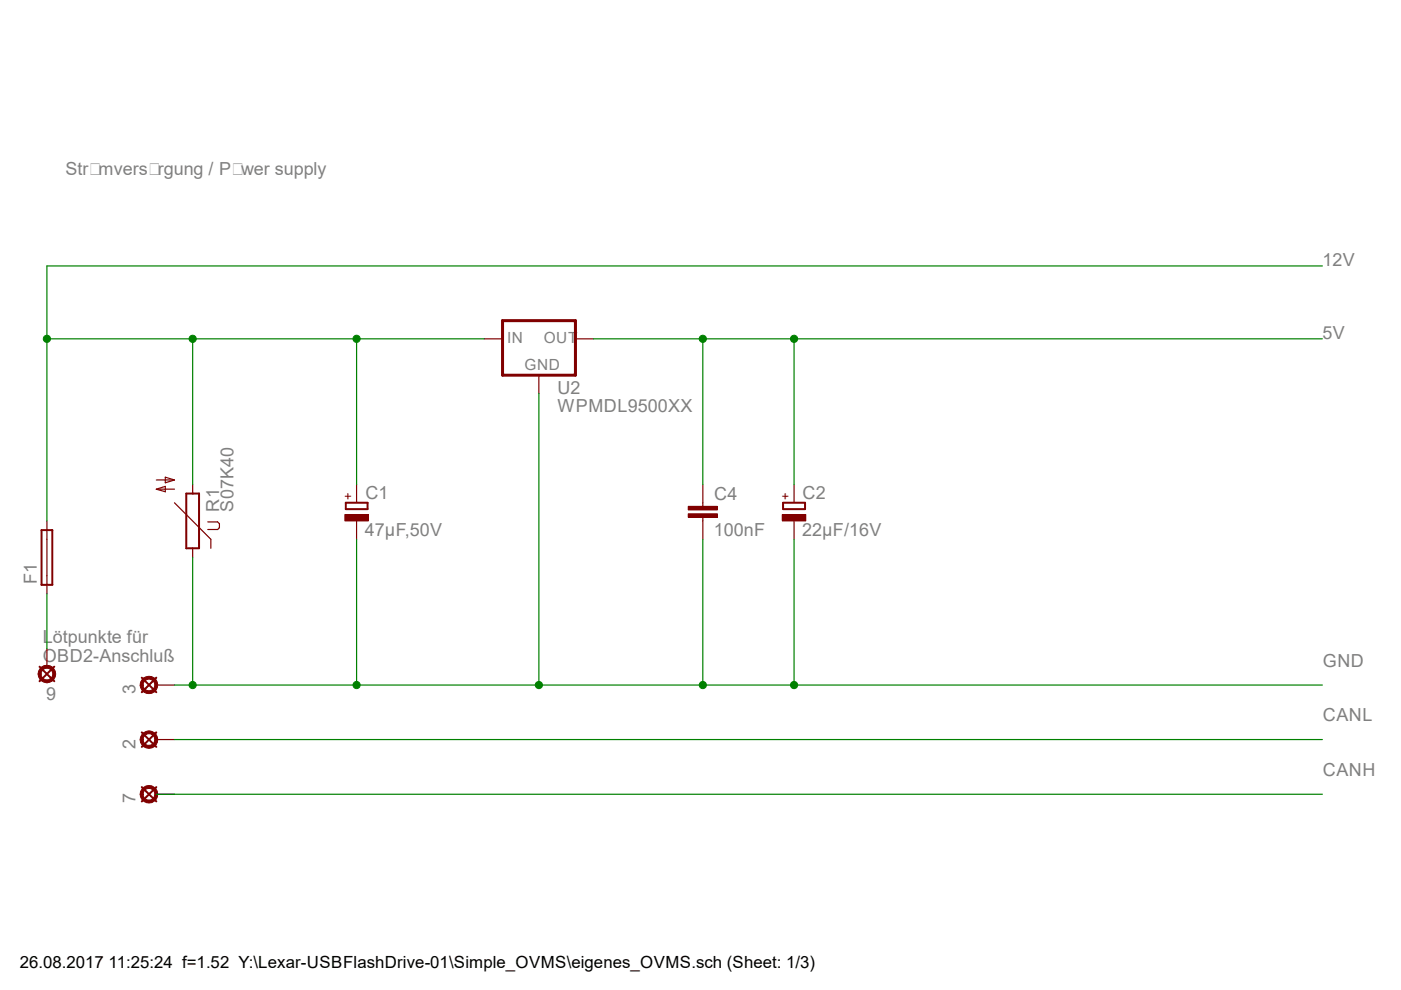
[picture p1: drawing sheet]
<svg xmlns="http://www.w3.org/2000/svg" width="297mm" height="210mm" viewBox="0 0 297 210" stroke-linecap="round" stroke-linejoin="round" font-family="sans-serif">
<path d="M8.8 112.4h2.3v11.6h-2.3zM73.3 106.6h4.6v1.3h-4.6z" fill="none" stroke="#800000" stroke-width=".42"/>
<path d="M9.9 110.4v15.5" fill="none" stroke="#800000" stroke-width=".25"/>
<path d="M73.1 109.1h5v1.3h-5z" fill-rule="evenodd" fill="#800000"/>
<path d="M73.1 109.1h5v1.3h-5z" fill="none" stroke="#800000" stroke-width=".21"/>
<path d="M75.6 102.7v3.9M75.6 110.4v3.9" fill="none" stroke="#800000" stroke-width=".25"/>
<path d="M166 106.6h4.7v1.3h-4.7z" fill="none" stroke="#800000" stroke-width=".42"/>
<path d="M165.9 109.1h5v1.3h-5z" fill-rule="evenodd" fill="#800000"/>
<path d="M165.9 109.1h5v1.3h-5z" fill="none" stroke="#800000" stroke-width=".21"/>
<path d="M149 106.6v.8M149 109.7v.7M168.4 102.7v3.9M168.4 110.4v3.9" fill="none" stroke="#800000" stroke-width=".25"/>
<path d="M145.9 108.9h6.2v.8h-6.2z" fill-rule="evenodd" fill="#800000"/>
<path d="M145.9 108.9h6.2v.8h-6.2z" fill="none" stroke="#800000" stroke-width=".21"/>
<path d="M145.9 107.4h6.2v.7h-6.2z" fill-rule="evenodd" fill="#800000"/>
<path d="M145.9 107.4h6.2v.7h-6.2z" fill="none" stroke="#800000" stroke-width=".21"/>
<path d="M33.1 101.8h3.9M33.1 103.7l1.9-.6v1.2zM33.1 103.7h3.9M35 101.2l2 .6-2 .6zM37 106.6l7.7 7.7v1.9M40.8 102.7v1.9M40.8 116.2v2M44.1 110.7h2l.4 .3v.9l-.4 .4h-2M149 102.7v3.9M149 110.4v3.9" fill="none" stroke="#800000" stroke-width=".25"/>
<path d="M39.5 104.6h2.7v11.6h-2.7zM30.1 143.7l3 3.1M33.1 143.7l-3 3.1" fill="none" stroke="#800000" stroke-width=".42"/>
<path d="M30.5 143.7a1.87 1.87 0 0 1 2.8 .8 1.87 1.87 0 0 1-1.3 2.5 1.87 1.87 0 0 1-2.3-1.8h.6a1.25 1.25 0 0 1 1.9-1 1.25 1.25 0 0 1 .2 2.1 1.25 1.25 0 0 1-2-.7l-.1-.4h-.6l.1-.5z" fill-rule="evenodd" fill="#800000"/>
<path d="M30.5 143.7a1.87 1.87 0 0 1 2.8 .8 1.87 1.87 0 0 1-1.3 2.5 1.87 1.87 0 0 1-2.3-1.8h.6a1.25 1.25 0 0 1 1.9-1 1.25 1.25 0 0 1 .2 2.1 1.25 1.25 0 0 1-2-.7l-.1-.4h-.6l.1-.5z" fill="none" stroke="#800000" stroke-width=".21"/>
<path d="M33.1 145.2h3.9" fill="none" stroke="#800000" stroke-width=".25"/>
<path d="M30.1 155.3l3 3.1M33.1 155.3l-3 3.1" fill="none" stroke="#800000" stroke-width=".42"/>
<path d="M30.5 155.3a1.87 1.87 0 0 1 2.8 .8 1.87 1.87 0 0 1-1.3 2.6 1.87 1.87 0 0 1-2.3-1.9h.6a1.25 1.25 0 0 1 1.9-1.1 1.25 1.25 0 0 1 .2 2.1 1.25 1.25 0 0 1-2-.6l-.1-.4h-.6l.1-.5z" fill-rule="evenodd" fill="#800000"/>
<path d="M30.5 155.3a1.87 1.87 0 0 1 2.8 .8 1.87 1.87 0 0 1-1.3 2.6 1.87 1.87 0 0 1-2.3-1.9h.6a1.25 1.25 0 0 1 1.9-1.1 1.25 1.25 0 0 1 .2 2.1 1.25 1.25 0 0 1-2-.6l-.1-.4h-.6l.1-.5z" fill="none" stroke="#800000" stroke-width=".21"/>
<path d="M33.1 156.8h3.9" fill="none" stroke="#800000" stroke-width=".25"/>
<path d="M30.1 166.9l3 3M33.1 166.9l-3 3" fill="none" stroke="#800000" stroke-width=".42"/>
<path d="M30.1 167.3a1.86 1.86 0 0 1 3 .1 1.86 1.86 0 0 1-1 2.8 1.86 1.86 0 0 1-2.4-1.8h.6a1.25 1.25 0 0 1 1.9-1.1 1.25 1.25 0 0 1 .2 2.1 1.25 1.25 0 0 1-2-.6l-.1-.4h-.6l.1-.6z" fill-rule="evenodd" fill="#800000"/>
<path d="M30.1 167.3a1.86 1.86 0 0 1 3 .1 1.86 1.86 0 0 1-1 2.8 1.86 1.86 0 0 1-2.4-1.8h.6a1.25 1.25 0 0 1 1.9-1.1 1.25 1.25 0 0 1 .2 2.1 1.25 1.25 0 0 1-2-.6l-.1-.4h-.6l.1-.6z" fill="none" stroke="#800000" stroke-width=".21"/>
<path d="M33.1 168.4h3.9" fill="none" stroke="#800000" stroke-width=".25"/>
<path d="M8.4 141.4l3.1 3M11.5 141.4l-3.1 3" fill="none" stroke="#800000" stroke-width=".42"/>
<path d="M8.8 141.4a1.87 1.87 0 0 1 2.8 .7 1.87 1.87 0 0 1-1.2 2.6 1.87 1.87 0 0 1-2.3-1.8h.6a1.25 1.25 0 0 1 1.8-1 1.25 1.25 0 0 1 .3 2 1.25 1.25 0 0 1-2-.6l-.1-.4h-.6l.1-.6z" fill-rule="evenodd" fill="#800000"/>
<path d="M8.8 141.4a1.87 1.87 0 0 1 2.8 .7 1.87 1.87 0 0 1-1.2 2.6 1.87 1.87 0 0 1-2.3-1.8h.6a1.25 1.25 0 0 1 1.8-1 1.25 1.25 0 0 1 .3 2 1.25 1.25 0 0 1-2-.6l-.1-.4h-.6l.1-.6z" fill="none" stroke="#800000" stroke-width=".21"/>
<path d="M102.7 71.8h3.8M114.3 79.5v3.9M122 71.8h3.9M9.9 137.5v3.9" fill="none" stroke="#800000" stroke-width=".25"/>
<path d="M106.5 68h15.5v11.5h-15.5z" fill="none" stroke="#800000" stroke-width=".63"/>
<path d="M75.6 114.3v30.9M37 145.2h243.4" fill="none" stroke="#008000" stroke-width=".25"/>
<circle cx="75.6" cy="145.2" r=".76" fill="#008000"/>
<circle cx="75.6" cy="145.2" r=".76" fill="none" stroke="#008000" stroke-width=".21"/>
<path d="M168.4 114.3v30.9" fill="none" stroke="#008000" stroke-width=".25"/>
<circle cx="168.4" cy="145.2" r=".76" fill="#008000"/>
<circle cx="168.4" cy="145.2" r=".76" fill="none" stroke="#008000" stroke-width=".21"/>
<path d="M149 114.3v30.9" fill="none" stroke="#008000" stroke-width=".25"/>
<circle cx="149" cy="145.2" r=".76" fill="#008000"/>
<circle cx="149" cy="145.2" r=".76" fill="none" stroke="#008000" stroke-width=".21"/>
<path d="M40.8 118.2v27" fill="none" stroke="#008000" stroke-width=".25"/>
<circle cx="40.8" cy="145.2" r=".76" fill="#008000"/>
<circle cx="40.8" cy="145.2" r=".76" fill="none" stroke="#008000" stroke-width=".21"/>
<path d="M114.3 83.4v61.8" fill="none" stroke="#008000" stroke-width=".25"/>
<circle cx="114.3" cy="145.2" r=".76" fill="#008000"/>
<circle cx="114.3" cy="145.2" r=".76" fill="none" stroke="#008000" stroke-width=".21"/>
<path d="M9.9 56.4h270.5M40.8 102.7v-30.9h-30.9v38.6M9.9 125.9v11.6" fill="none" stroke="#008000" stroke-width=".25"/>
<circle cx="40.8" cy="71.8" r=".76" fill="#008000"/>
<circle cx="40.8" cy="71.8" r=".76" fill="none" stroke="#008000" stroke-width=".21"/>
<path d="M40.8 71.8h61.9M75.6 71.8v30.9" fill="none" stroke="#008000" stroke-width=".25"/>
<circle cx="75.6" cy="71.8" r=".76" fill="#008000"/>
<circle cx="75.6" cy="71.8" r=".76" fill="none" stroke="#008000" stroke-width=".21"/>
<path d="M9.9 56.4v15.4" fill="none" stroke="#008000" stroke-width=".25"/>
<circle cx="9.9" cy="71.8" r=".76" fill="#008000"/>
<circle cx="9.9" cy="71.8" r=".76" fill="none" stroke="#008000" stroke-width=".21"/>
<path d="M125.9 71.8h42.5v30.9M37 156.8h243.4M33.1 168.4h247.3" fill="none" stroke="#008000" stroke-width=".25"/>
<circle cx="168.4" cy="71.8" r=".76" fill="#008000"/>
<circle cx="168.4" cy="71.8" r=".76" fill="none" stroke="#008000" stroke-width=".21"/>
<path d="M149 71.8v30.9" fill="none" stroke="#008000" stroke-width=".25"/>
<circle cx="149" cy="71.8" r=".76" fill="#008000"/>
<circle cx="149" cy="71.8" r=".76" fill="none" stroke="#008000" stroke-width=".21"/>
<path d="M168.4 71.8h112" fill="none" stroke="#008000" stroke-width=".25"/>
<g font-size="3.8" fill="#808080">
<text x="13.9" y="37.1">Stromversorgung / Power supply</text>
<text x="280.4" y="56.4">12V</text>
<text x="280.4" y="71.8">5V</text>
<text x="118.2" y="83.4">U2</text>
<text x="118.2" y="87.3">WPMDL9500XX</text>
<text x="77.5" y="105.9">C1</text>
<text x="151.4" y="106">C4</text>
<text x="170.2" y="105.9">C2</text>
<text x="46.5" y="108.5" transform="rotate(-90 46.5 108.5)">R1</text>
<text x="49.5" y="108.5" transform="rotate(-90 49.5 108.5)">S07K40</text>
<text x="77.4" y="113.6">47µF,50V</text>
<text x="151.3" y="113.7">100nF</text>
<text x="170.1" y="113.6">22µF/16V</text>
<text x="7.8" y="123.9" transform="rotate(-90 7.8 123.9)">F1</text>
<text x="9.1" y="136.4">Lötpunkte für</text>
<text x="9.1" y="140.4">OBD2-Anschluß</text>
<text x="280.5" y="141.4">GND</text>
<text x="9.8" y="148.5">9</text>
<text x="28.7" y="147.2" transform="rotate(-90 28.7 147.2)">3</text>
<text x="280.5" y="153">CANL</text>
<text x="28.7" y="158.7" transform="rotate(-90 28.7 158.7)">2</text>
<text x="280.5" y="164.5">CANH</text>
<text x="28.7" y="170.3" transform="rotate(-90 28.7 170.3)">7</text>
</g>
<text font-size="3.6" x="4.2" y="205.3">26.08.2017 11:25:24 f=1.52 Y:\Lexar-USBFlashDrive-01\Simple_OVMS\eigenes_OVMS.sch (Sheet: 1/3)</text>
<g font-size="3.3" fill="#808080">
<text x="107.5" y="72.8">IN</text>
<text x="115.3" y="72.8">OUT</text>
<text x="111.2" y="78.4">GND</text>
</g>
<g font-size="2.7" fill="#800000">
<text x="74.8" y="106" transform="rotate(-90 74.8 106)">+</text>
<text x="167.5" y="106" transform="rotate(-90 167.5 106)">+</text>
</g>
</svg>
